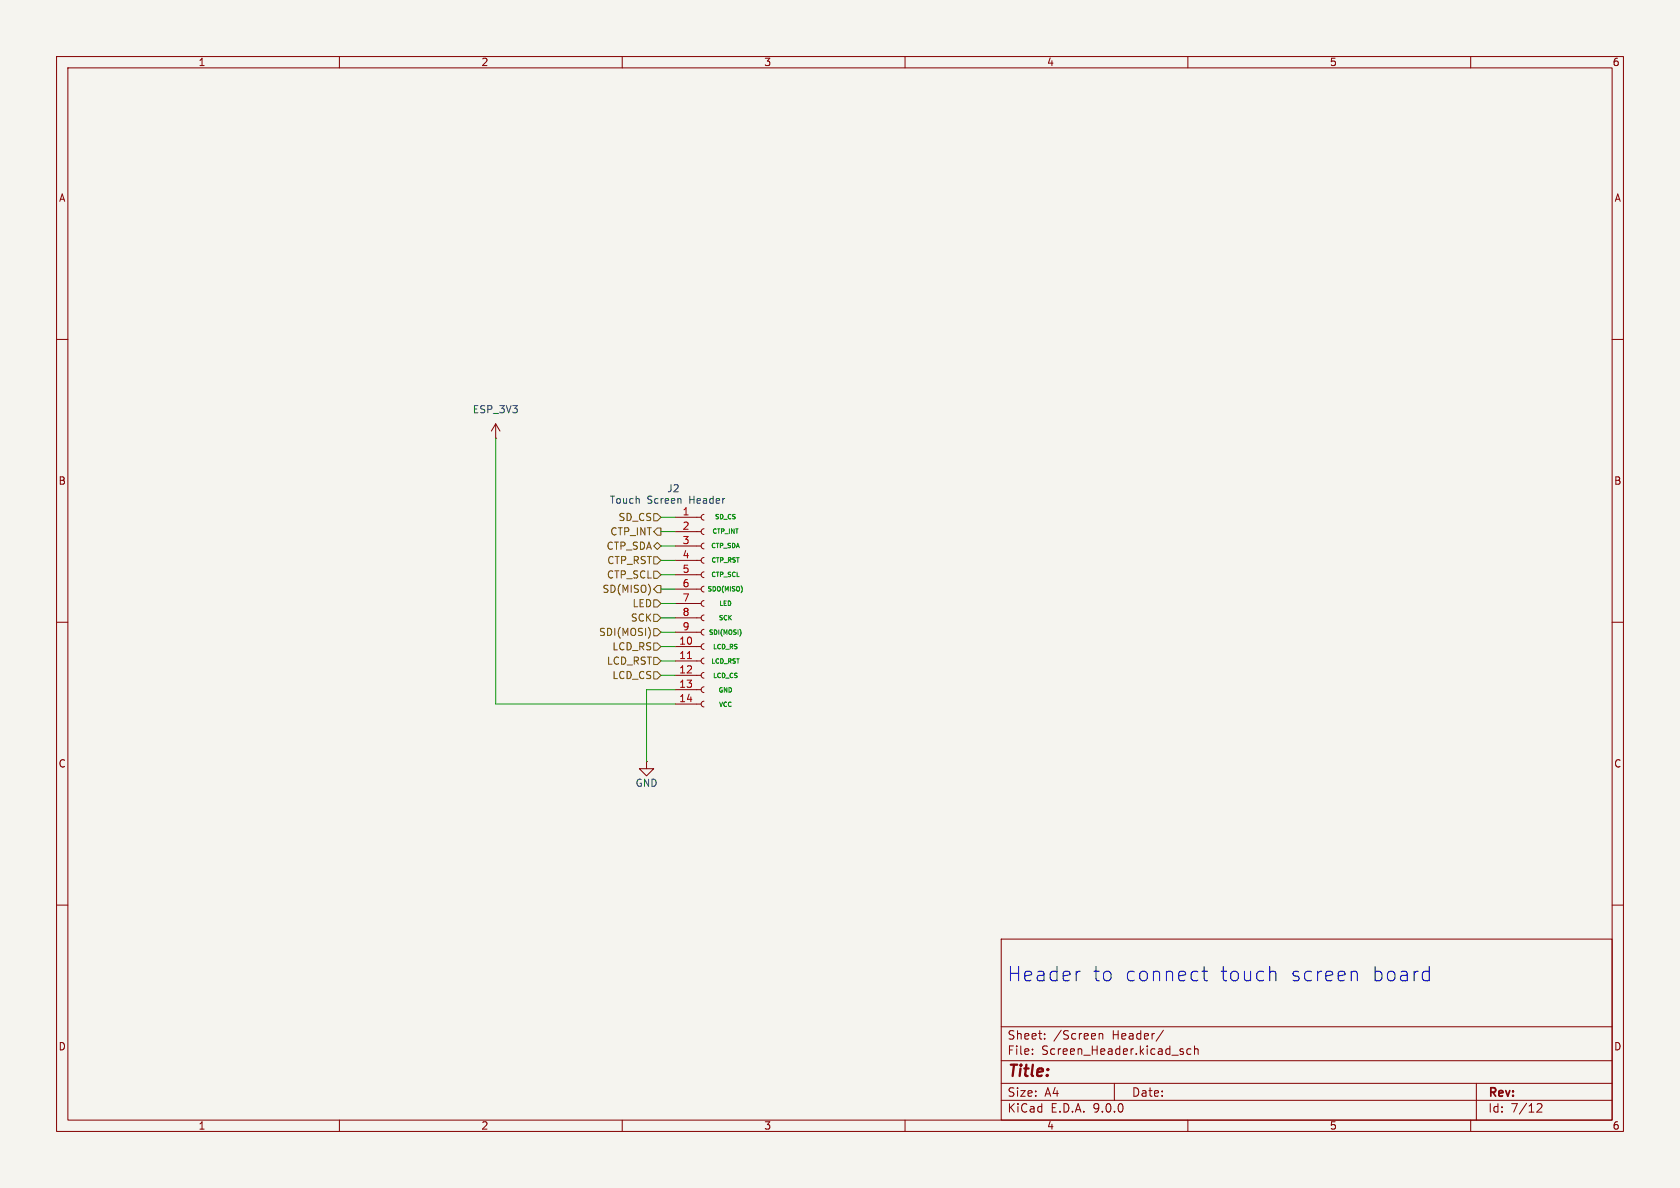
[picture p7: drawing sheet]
(kicad_sch
 (version 20250114)
 (generator "eeschema")
 (generator_version "9.0")
 (paper "A4")
 (lib_symbols
  (symbol "Connector:Conn_01x14_Socket"
   (pin_names
    (offset 1.016) (hide yes)) (exclude_from_sim no) (in_bom yes) (on_board yes)
   (property "Reference" "J" (at 0 17.78 0) (effects (font (size 1.27 1.27))))
   (property "Value" "Conn_01x14_Socket" (at 0 -20.32 0) (effects (font (size 1.27 1.27))))
   (property "Footprint" "" (at 0 0 0) (effects (font (size 1.27 1.27)) (hide yes)))
   (property "Datasheet" "~" (at 0 0 0) (effects (font (size 1.27 1.27)) (hide yes)))
   (property "Description" "Generic connector, single row, 01x14, script generated" (at 0 0 0) (effects (font (size 1.27 1.27)) (hide yes)))
   (property "ki_locked" "" (at 0 0 0) (effects (font (size 1.27 1.27))))
   (symbol "Conn_01x14_Socket_1_1"
    (polyline (pts (xy -1.27 15.24) (xy -0.508 15.24)) (stroke (width 0.1524) (type default)) (fill (type none)))
    (polyline (pts (xy -1.27 12.7) (xy -0.508 12.7)) (stroke (width 0.1524) (type default)) (fill (type none)))
    (polyline (pts (xy -1.27 10.16) (xy -0.508 10.16)) (stroke (width 0.1524) (type default)) (fill (type none)))
    (polyline (pts (xy -1.27 7.62) (xy -0.508 7.62)) (stroke (width 0.1524) (type default)) (fill (type none)))
    (polyline (pts (xy -1.27 5.08) (xy -0.508 5.08)) (stroke (width 0.1524) (type default)) (fill (type none)))
    (polyline (pts (xy -1.27 2.54) (xy -0.508 2.54)) (stroke (width 0.1524) (type default)) (fill (type none)))
    (polyline (pts (xy -1.27 0) (xy -0.508 0)) (stroke (width 0.1524) (type default)) (fill (type none)))
    (polyline (pts (xy -1.27 -2.54) (xy -0.508 -2.54)) (stroke (width 0.1524) (type default)) (fill (type none)))
    (polyline (pts (xy -1.27 -5.08) (xy -0.508 -5.08)) (stroke (width 0.1524) (type default)) (fill (type none)))
    (polyline (pts (xy -1.27 -7.62) (xy -0.508 -7.62)) (stroke (width 0.1524) (type default)) (fill (type none)))
    (polyline (pts (xy -1.27 -10.16) (xy -0.508 -10.16)) (stroke (width 0.1524) (type default)) (fill (type none)))
    (polyline (pts (xy -1.27 -12.7) (xy -0.508 -12.7)) (stroke (width 0.1524) (type default)) (fill (type none)))
    (polyline (pts (xy -1.27 -15.24) (xy -0.508 -15.24)) (stroke (width 0.1524) (type default)) (fill (type none)))
    (polyline (pts (xy -1.27 -17.78) (xy -0.508 -17.78)) (stroke (width 0.1524) (type default)) (fill (type none)))
    (arc (start 0 14.732) (mid -0.5058 15.24) (end 0 15.748) (stroke (width 0.1524) (type default)) (fill (type none)))
    (arc (start 0 12.192) (mid -0.5058 12.7) (end 0 13.208) (stroke (width 0.1524) (type default)) (fill (type none)))
    (arc (start 0 9.652) (mid -0.5058 10.16) (end 0 10.668) (stroke (width 0.1524) (type default)) (fill (type none)))
    (arc (start 0 7.112) (mid -0.5058 7.62) (end 0 8.128) (stroke (width 0.1524) (type default)) (fill (type none)))
    (arc (start 0 4.572) (mid -0.5058 5.08) (end 0 5.588) (stroke (width 0.1524) (type default)) (fill (type none)))
    (arc (start 0 2.032) (mid -0.5058 2.54) (end 0 3.048) (stroke (width 0.1524) (type default)) (fill (type none)))
    (arc (start 0 -0.508) (mid -0.5058 0) (end 0 0.508) (stroke (width 0.1524) (type default)) (fill (type none)))
    (arc (start 0 -3.048) (mid -0.5058 -2.54) (end 0 -2.032) (stroke (width 0.1524) (type default)) (fill (type none)))
    (arc (start 0 -5.588) (mid -0.5058 -5.08) (end 0 -4.572) (stroke (width 0.1524) (type default)) (fill (type none)))
    (arc (start 0 -8.128) (mid -0.5058 -7.62) (end 0 -7.112) (stroke (width 0.1524) (type default)) (fill (type none)))
    (arc (start 0 -10.668) (mid -0.5058 -10.16) (end 0 -9.652) (stroke (width 0.1524) (type default)) (fill (type none)))
    (arc (start 0 -13.208) (mid -0.5058 -12.7) (end 0 -12.192) (stroke (width 0.1524) (type default)) (fill (type none)))
    (arc (start 0 -15.748) (mid -0.5058 -15.24) (end 0 -14.732) (stroke (width 0.1524) (type default)) (fill (type none)))
    (arc (start 0 -18.288) (mid -0.5058 -17.78) (end 0 -17.272) (stroke (width 0.1524) (type default)) (fill (type none)))
    (pin passive line (at -5.08 15.24 0) (length 3.81) (name "Pin_1" (effects (font (size 1.27 1.27)))) (number "1" (effects (font (size 1.27 1.27)))))
    (pin passive line (at -5.08 12.7 0) (length 3.81) (name "Pin_2" (effects (font (size 1.27 1.27)))) (number "2" (effects (font (size 1.27 1.27)))))
    (pin passive line (at -5.08 10.16 0) (length 3.81) (name "Pin_3" (effects (font (size 1.27 1.27)))) (number "3" (effects (font (size 1.27 1.27)))))
    (pin passive line (at -5.08 7.62 0) (length 3.81) (name "Pin_4" (effects (font (size 1.27 1.27)))) (number "4" (effects (font (size 1.27 1.27)))))
    (pin passive line (at -5.08 5.08 0) (length 3.81) (name "Pin_5" (effects (font (size 1.27 1.27)))) (number "5" (effects (font (size 1.27 1.27)))))
    (pin passive line (at -5.08 2.54 0) (length 3.81) (name "Pin_6" (effects (font (size 1.27 1.27)))) (number "6" (effects (font (size 1.27 1.27)))))
    (pin passive line (at -5.08 0 0) (length 3.81) (name "Pin_7" (effects (font (size 1.27 1.27)))) (number "7" (effects (font (size 1.27 1.27)))))
    (pin passive line (at -5.08 -2.54 0) (length 3.81) (name "Pin_8" (effects (font (size 1.27 1.27)))) (number "8" (effects (font (size 1.27 1.27)))))
    (pin passive line (at -5.08 -5.08 0) (length 3.81) (name "Pin_9" (effects (font (size 1.27 1.27)))) (number "9" (effects (font (size 1.27 1.27)))))
    (pin passive line (at -5.08 -7.62 0) (length 3.81) (name "Pin_10" (effects (font (size 1.27 1.27)))) (number "10" (effects (font (size 1.27 1.27)))))
    (pin passive line (at -5.08 -10.16 0) (length 3.81) (name "Pin_11" (effects (font (size 1.27 1.27)))) (number "11" (effects (font (size 1.27 1.27)))))
    (pin passive line (at -5.08 -12.7 0) (length 3.81) (name "Pin_12" (effects (font (size 1.27 1.27)))) (number "12" (effects (font (size 1.27 1.27)))))
    (pin passive line (at -5.08 -15.24 0) (length 3.81) (name "Pin_13" (effects (font (size 1.27 1.27)))) (number "13" (effects (font (size 1.27 1.27)))))
    (pin passive line (at -5.08 -17.78 0) (length 3.81) (name "Pin_14" (effects (font (size 1.27 1.27)))) (number "14" (effects (font (size 1.27 1.27))))))
   (embedded_fonts no))
  (symbol "power:GND"
   (power)
   (pin_numbers (hide yes))
   (pin_names
    (offset 0) (hide yes)) (exclude_from_sim no) (in_bom yes) (on_board yes)
   (property "Reference" "#PWR" (at 0 -6.35 0) (effects (font (size 1.27 1.27)) (hide yes)))
   (property "Value" "GND" (at 0 -3.81 0) (effects (font (size 1.27 1.27))))
   (property "Footprint" "" (at 0 0 0) (effects (font (size 1.27 1.27)) (hide yes)))
   (property "Datasheet" "" (at 0 0 0) (effects (font (size 1.27 1.27)) (hide yes)))
   (property "Description" "Power symbol creates a global label with name \"GND\" , ground" (at 0 0 0) (effects (font (size 1.27 1.27)) (hide yes)))
   (symbol "GND_0_1"
    (polyline (pts (xy 0 0) (xy 0 -1.27) (xy 1.27 -1.27) (xy 0 -2.54) (xy -1.27 -1.27) (xy 0 -1.27)) (stroke (width 0) (type default)) (fill (type none))))
   (symbol "GND_1_1"
    (pin power_in line (at 0 0 270) (length 0) (name "~" (effects (font (size 1.27 1.27)))) (number "1" (effects (font (size 1.27 1.27))))))
   (embedded_fonts no))
  (symbol "power:VDD"
   (power)
   (pin_numbers (hide yes))
   (pin_names
    (offset 0) (hide yes)) (exclude_from_sim no) (in_bom yes) (on_board yes)
   (property "Reference" "#PWR" (at 0 -3.81 0) (effects (font (size 1.27 1.27)) (hide yes)))
   (property "Value" "VDD" (at 0 3.556 0) (effects (font (size 1.27 1.27))))
   (property "Footprint" "" (at 0 0 0) (effects (font (size 1.27 1.27)) (hide yes)))
   (property "Datasheet" "" (at 0 0 0) (effects (font (size 1.27 1.27)) (hide yes)))
   (property "Description" "Power symbol creates a global label with name \"VDD\"" (at 0 0 0) (effects (font (size 1.27 1.27)) (hide yes)))
   (symbol "VDD_0_1"
    (polyline (pts (xy -0.762 1.27) (xy 0 2.54)) (stroke (width 0) (type default)) (fill (type none)))
    (polyline (pts (xy 0 2.54) (xy 0.762 1.27)) (stroke (width 0) (type default)) (fill (type none)))
    (polyline (pts (xy 0 0) (xy 0 2.54)) (stroke (width 0) (type default)) (fill (type none))))
   (symbol "VDD_1_1"
    (pin power_in line (at 0 0 90) (length 0) (name "~" (effects (font (size 1.27 1.27)))) (number "1" (effects (font (size 1.27 1.27))))))
   (embedded_fonts no)))
 (text "Header to connect touch screen board"
  (exclude_from_sim no)
  (at 215.646 172.466 0)
  (effects (font (size 2.54 2.54))))
 (text "SD_CS\n\nCTP_INT\n\nCTP_SDA\n\nCTP_RST\n\nCTP_SCL\n\nSDO(MISO)\n\nLED\n\nSCK\n\nSDI(MOSI)\n\nLCD_RS\n\nLCD_RST\n\nLCD_CS\n\nGND\n\nVCC"
  (exclude_from_sim no)
  (at 128.27 108.204 0)
  (effects (font (size 0.7925 0.7925) (color 0 132 0 1))))
 (wire
  (pts (xy 116.84 114.3) (xy 119.38 114.3))
  (stroke (width 0) (type default)))
 (wire
  (pts (xy 116.84 93.98) (xy 119.38 93.98))
  (stroke (width 0) (type default)))
 (wire
  (pts (xy 116.84 111.76) (xy 119.38 111.76))
  (stroke (width 0) (type default)))
 (wire
  (pts (xy 116.84 99.06) (xy 119.38 99.06))
  (stroke (width 0) (type default)))
 (wire
  (pts (xy 114.3 121.92) (xy 114.3 134.62))
  (stroke (width 0) (type default)))
 (wire
  (pts (xy 116.84 119.38) (xy 119.38 119.38))
  (stroke (width 0) (type default)))
 (wire
  (pts (xy 116.84 101.6) (xy 119.38 101.6))
  (stroke (width 0) (type default)))
 (wire
  (pts (xy 116.84 96.52) (xy 119.38 96.52))
  (stroke (width 0) (type default)))
 (wire
  (pts (xy 116.84 106.68) (xy 119.38 106.68))
  (stroke (width 0) (type default)))
 (wire
  (pts (xy 116.84 104.14) (xy 119.38 104.14))
  (stroke (width 0) (type default)))
 (wire
  (pts (xy 116.84 109.22) (xy 119.38 109.22))
  (stroke (width 0) (type default)))
 (wire
  (pts (xy 119.38 124.46) (xy 87.63 124.46))
  (stroke (width 0) (type default)))
 (wire
  (pts (xy 119.38 121.92) (xy 114.3 121.92))
  (stroke (width 0) (type default)))
 (wire
  (pts (xy 116.84 91.44) (xy 119.38 91.44))
  (stroke (width 0) (type default)))
 (wire
  (pts (xy 116.84 116.84) (xy 119.38 116.84))
  (stroke (width 0) (type default)))
 (wire
  (pts (xy 87.63 124.46) (xy 87.63 77.47))
  (stroke (width 0) (type default)))
 (hierarchical_label "CTP_SCL"
  (shape input)
  (at 116.84 101.6 180)
  (effects (font (size 1.27 1.27)) (justify right)))
 (hierarchical_label "LCD_RS"
  (shape input)
  (at 116.84 114.3 180)
  (effects (font (size 1.27 1.27)) (justify right)))
 (hierarchical_label "SD_CS"
  (shape input)
  (at 116.84 91.44 180)
  (effects (font (size 1.27 1.27)) (justify right)))
 (hierarchical_label "CTP_RST"
  (shape input)
  (at 116.84 99.06 180)
  (effects (font (size 1.27 1.27)) (justify right)))
 (hierarchical_label "SCK"
  (shape input)
  (at 116.84 109.22 180)
  (effects (font (size 1.27 1.27)) (justify right)))
 (hierarchical_label "LCD_RST"
  (shape input)
  (at 116.84 116.84 180)
  (effects (font (size 1.27 1.27)) (justify right)))
 (hierarchical_label "CTP_INT"
  (shape output)
  (at 116.84 93.98 180)
  (effects (font (size 1.27 1.27)) (justify right)))
 (hierarchical_label "LCD_CS"
  (shape input)
  (at 116.84 119.38 180)
  (effects (font (size 1.27 1.27)) (justify right)))
 (hierarchical_label "SDI(MOSI)"
  (shape input)
  (at 116.84 111.76 180)
  (effects (font (size 1.27 1.27)) (justify right)))
 (hierarchical_label "SD(MISO)"
  (shape output)
  (at 116.84 104.14 180)
  (effects (font (size 1.27 1.27)) (justify right)))
 (hierarchical_label "CTP_SDA"
  (shape bidirectional)
  (at 116.84 96.52 180)
  (effects (font (size 1.27 1.27)) (justify right)))
 (hierarchical_label "LED"
  (shape input)
  (at 116.84 106.68 180)
  (effects (font (size 1.27 1.27)) (justify right)))
 (symbol
  (lib_id "power:VDD")
  (at 87.63 77.47 0)
  (unit 1)
  (exclude_from_sim no)
  (in_bom yes)
  (on_board yes)
  (dnp no)
  (fields_autoplaced yes)
  (property "Reference" "#PWR037" (at 87.63 81.28 0) (effects (font (size 1.27 1.27)) (hide yes)))
  (property "Value" "ESP_3V3" (at 87.63 72.39 0) (effects (font (size 1.27 1.27))))
  (property "Footprint" "" (at 87.63 77.47 0) (effects (font (size 1.27 1.27)) (hide yes)))
  (property "Datasheet" "" (at 87.63 77.47 0) (effects (font (size 1.27 1.27)) (hide yes)))
  (property "Description" "Power symbol creates a global label with name \"VDD\"" (at 87.63 77.47 0) (effects (font (size 1.27 1.27)) (hide yes)))
  (pin "1"))
 (symbol
  (lib_id "power:GND")
  (at 114.3 134.62 0)
  (unit 1)
  (exclude_from_sim no)
  (in_bom yes)
  (on_board yes)
  (dnp no)
  (property "Reference" "#PWR038" (at 114.3 140.97 0) (effects (font (size 1.27 1.27)) (hide yes)))
  (property "Value" "GND" (at 114.3 138.43 0) (effects (font (size 1.27 1.27))))
  (property "Footprint" "" (at 114.3 134.62 0) (effects (font (size 1.27 1.27)) (hide yes)))
  (property "Datasheet" "" (at 114.3 134.62 0) (effects (font (size 1.27 1.27)) (hide yes)))
  (property "Description" "Power symbol creates a global label with name \"GND\" , ground" (at 114.3 134.62 0) (effects (font (size 1.27 1.27)) (hide yes)))
  (pin "1"))
 (symbol
  (lib_id "Connector:Conn_01x14_Socket")
  (at 124.46 106.68 0)
  (unit 1)
  (exclude_from_sim no)
  (in_bom yes)
  (on_board yes)
  (dnp no)
  (property "Reference" "J2" (at 117.856 86.36 0) (effects (font (size 1.27 1.27)) (justify left)))
  (property "Value" "Touch Screen Header" (at 107.696 88.392 0) (effects (font (size 1.27 1.27)) (justify left)))
  (property "Footprint" "Connector_PinSocket_2.54mm:PinSocket_1x14_P2.54mm_Vertical" (at 124.46 106.68 0) (effects (font (size 1.27 1.27)) (hide yes)))
  (property "Datasheet" "~" (at 124.46 106.68 0) (effects (font (size 1.27 1.27)) (hide yes)))
  (property "Description" "Generic connector, single row, 01x14, script generated" (at 124.46 106.68 0) (effects (font (size 1.27 1.27)) (hide yes)))
  (pin "6")
  (pin "2")
  (pin "14")
  (pin "10")
  (pin "3")
  (pin "4")
  (pin "11")
  (pin "8")
  (pin "1")
  (pin "12")
  (pin "9")
  (pin "7")
  (pin "5")
  (pin "13")))
